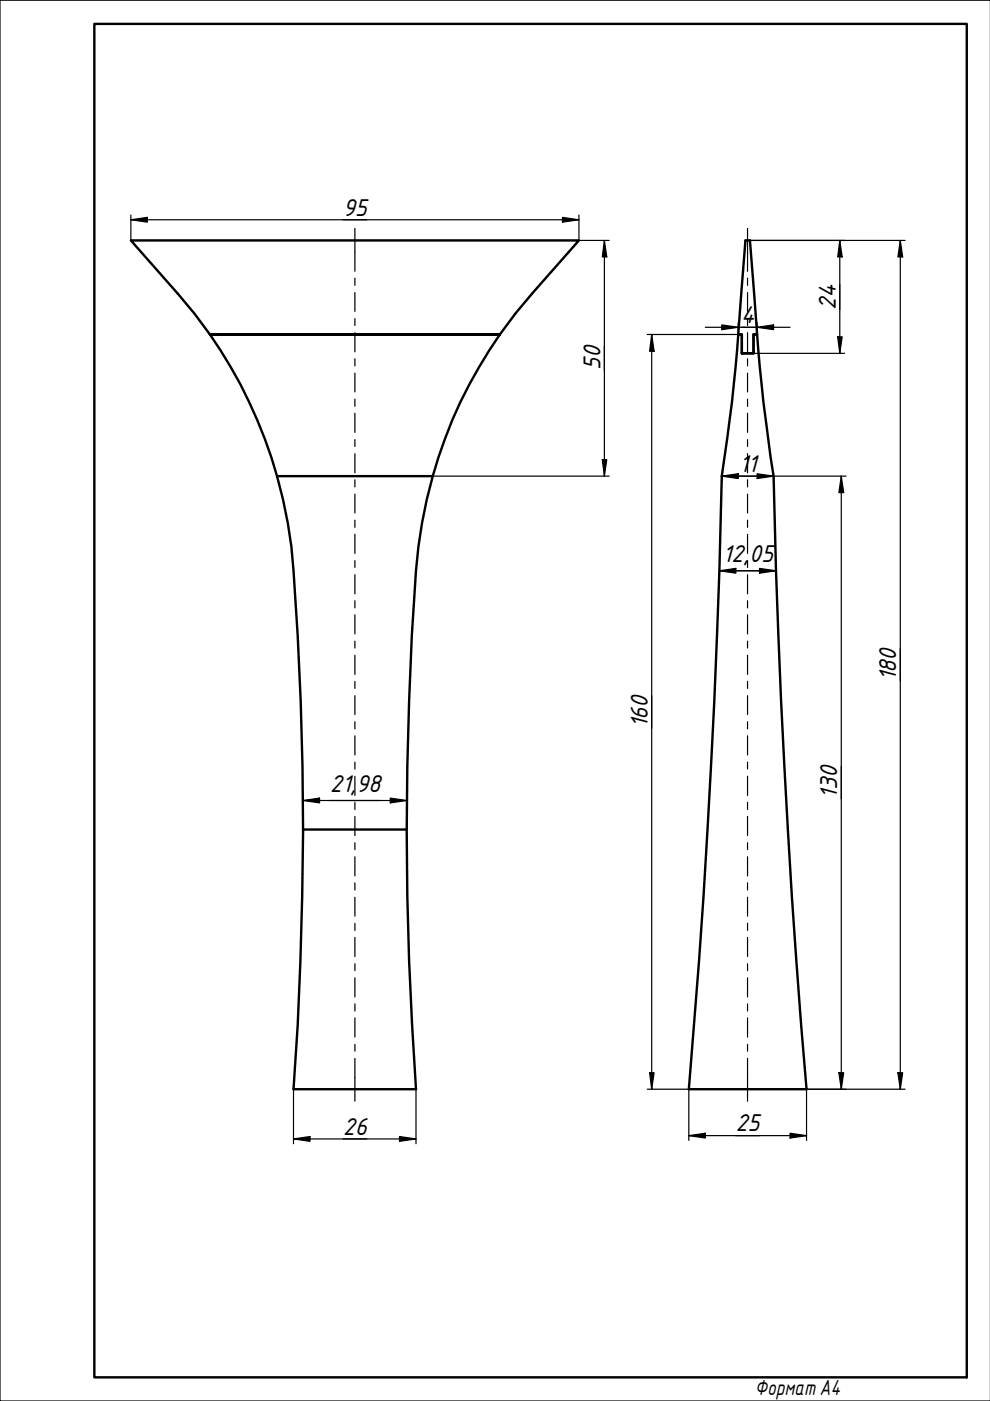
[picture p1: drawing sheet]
<svg xmlns="http://www.w3.org/2000/svg" width="210mm" height="297mm" viewBox="0 0 210 297" stroke-linecap="round" stroke-linejoin="round" font-family="sans-serif">
<path d="M158.1 51h.9l1.5 19.9h-.7v4h-2.5v-4h-.8zM106 70.9l3.3-4.4 3.5-4.3 9.9-11.2h-95l10 11.2a98.8 98.8 0 0 1 21 38.8M106 70.9a97 97 0 0 0-14.2 30.1M106 70.9h-61.5h61.5M156.5 70.9h.8v4h2.5v-4h.7a342.6 342.6 0 0 0 3.5 30.1 2020.7 2020.7 0 0 0 7 129.9h-25a2020.7 2020.7 0 0 0 7-129.9 342.6 342.6 0 0 0 3.5-30.1zM58.7 101a96.2 96.2 0 0 1 3.5 20 745.1 745.1 0 0 1 0 109.9h26a769.1 769.1 0 0 1 0-109.9 102.3 102.3 0 0 1 3.6-20M58.7 101h33.1" fill="none" stroke="#000" stroke-width=".51"/>
<path d="M210 0h-210v297h210" fill="none" stroke="#000" stroke-width=".25"/>
<path d="M20 5.1h185v286.9h-185z" fill="none" stroke="#000" stroke-width=".51"/>
<path d="M64.3 175.9h21.9" fill="none" stroke="#000" stroke-width=".51"/>
<g fill="none" stroke="#000" stroke-width=".25">
<path d="M75.2 48.4v9.1M75.2 59v1.5M158.5 48.4v9.1M158.5 59v1.5M75.2 62v4M75.2 67.5v1.5M75.2 70.5v4.1M75.2 76.1v1.5M75.2 79.1v4M158.5 62v4M158.5 67.5v1.5M158.5 70.5v4.1"/>
<path d="M158.5 76.1v1.5M158.5 79.1v4M75.2 84.6v1.6M75.2 87.6v4.1M75.2 93.2v1.5M75.2 96.2v4.1M158.5 84.6v1.6M158.5 87.6v4.1M158.5 93.2v1.5M158.5 96.2v4.1M75.2 101.7v1.5M75.2 104.8v4"/>
<path d="M75.2 110.3v1.5M75.2 113.3v4M75.2 118.9v1.4M158.5 101.7v1.5M158.5 104.8v4M158.5 110.3v1.5M158.5 113.3v4M158.5 118.9v1.4M75.2 121.8v4.1M75.2 127.4v1.5M75.2 130.4v4M75.2 135.9v1.5"/>
<path d="M75.2 138.9v4.1M158.5 121.8v4.1M158.5 127.4v1.5M158.5 130.4v4M158.5 135.9v1.5M158.5 138.9v4.1M75.2 144.4v1.6M75.2 147.5v4M75.2 153v1.5M75.2 156v4.1M158.5 144.4v1.6M158.5 147.5v4"/>
<path d="M158.5 153v1.5M158.5 156v4.1M75.2 161.6v1.5M75.2 164.6v4M75.2 170.1v1.5M75.2 173.1v4.1M75.2 178.7v1.4M158.5 161.6v1.5M158.5 164.6v4M158.5 170.1v1.5M158.5 173.1v4.1M158.5 178.7v1.4"/>
<path d="M75.2 181.7v4M75.2 187.2v1.5M75.2 190.2v4M75.2 195.8v1.5M75.2 198.7v4.1M158.5 181.7v4M158.5 187.2v1.5M158.5 190.2v4M158.5 195.8v1.5M158.5 198.7v4.1M75.2 204.3v1.5M75.2 207.3v4.1"/>
<path d="M75.2 212.8v1.6M75.2 215.8v4.1M158.5 204.3v1.5M158.5 207.3v4.1M158.5 212.8v1.6M158.5 215.8v4.1M75.2 221.4v1.5M75.2 224.4v9.1M158.5 221.4v1.5M158.5 224.4v9.1"/>
</g>
<g fill="none" stroke="#000" stroke-width=".25">
<path d="M27.7 46.6l3.5-.5v1zM27.7 46.6h95M27.7 45.6v5.4M119.3 46.1l3.4 .5-3.4 .5zM122.7 45.6v5.4h6.5M128.1 51l.6 3.5h-1zM128.1 51v50M159 51h32.9M178.1 51l.5 3.5h-1zM178.1 51v23.9M190.9 51l.5 3.5h-1zM190.9 51v179.9"/>
<path d="M138.2 70.9l.5 3.6h-1zM138.2 70.9v160M149.5 69.4h18M153 68.9l3.5 .5-3.5 .5zM156.5 68.4v2.5h-19.3M159.8 74.9h19.3M160.5 69.4l3.5-.5v1zM160.5 68.4v2.5M177.6 71.4h1l-.5 3.5zM127.7 97.5h1l-.6 3.5zM91.8 101h37.4M153 101l3.5-.6v1.1z"/>
<path d="M160.5 100.4l3.5 .6-3.5 .5zM164 101v1M178.4 101l.5 3.4h-1zM178.4 101v129.9M179.4 101h-26.4v1M152.5 121l3.5-.5v1zM152.5 121h12M152.5 121v1M161 120.5l3.5 .5-3.5 .5zM164.5 121v1M64.3 169.7l3.5-.5v1zM64.3 169.7h21.9"/>
<path d="M64.3 168.7v7.2M82.7 169.2l3.5 .5-3.5 .5zM86.2 168.7v7.2M62.2 230.9v11.6M88.2 230.9v11.6M137.2 230.9h8.8v10.9M137.7 227.4h1l-.5 3.5zM177.9 227.4h1l-.5 3.5zM190.4 227.4h1l-.5 3.5zM191.9 230.9h-20.9v10.9M62.2 241.5l3.5-.5v1zM62.2 241.5h26"/>
<path d="M84.7 241l3.5 .5-3.5 .5zM146 240.8l3.5-.5v1zM146 240.8h25M167.5 240.3l3.5 .5-3.5 .5z"/>
</g>
<g fill="#000">
<path d="M27.7 46.6l3.5-.5v1z" fill-rule="evenodd"/>
<path d="M119.3 46.1l3.4 .5-3.4 .5z" fill-rule="evenodd"/>
<path d="M128.1 51l.6 3.5h-1z" fill-rule="evenodd"/>
<path d="M178.1 51l.5 3.5h-1z" fill-rule="evenodd"/>
<path d="M190.9 51l.5 3.5h-1z" fill-rule="evenodd"/>
<path d="M138.2 70.9l.5 3.6h-1z" fill-rule="evenodd"/>
<path d="M153 68.9l3.5 .5-3.5 .5z" fill-rule="evenodd"/>
<path d="M160.5 69.4l3.5-.5v1z" fill-rule="evenodd"/>
<path d="M177.6 71.4h1l-.5 3.5z" fill-rule="evenodd"/>
<path d="M127.7 97.5h1l-.6 3.5z" fill-rule="evenodd"/>
<path d="M153 101l3.5-.6v1.1z" fill-rule="evenodd"/>
<path d="M160.5 100.4l3.5 .6-3.5 .5z" fill-rule="evenodd"/>
<path d="M178.4 101l.5 3.4h-1z" fill-rule="evenodd"/>
<path d="M152.5 121l3.5-.5v1z" fill-rule="evenodd"/>
<path d="M161 120.5l3.5 .5-3.5 .5z" fill-rule="evenodd"/>
<path d="M64.3 169.7l3.5-.5v1z" fill-rule="evenodd"/>
<path d="M82.7 169.2l3.5 .5-3.5 .5z" fill-rule="evenodd"/>
<path d="M137.7 227.4h1l-.5 3.5z" fill-rule="evenodd"/>
<path d="M177.9 227.4h1l-.5 3.5z" fill-rule="evenodd"/>
<path d="M190.4 227.4h1l-.5 3.5z" fill-rule="evenodd"/>
<path d="M62.2 241.5l3.5-.5v1z" fill-rule="evenodd"/>
<path d="M84.7 241l3.5 .5-3.5 .5z" fill-rule="evenodd"/>
<path d="M146 240.8l3.5-.5v1z" fill-rule="evenodd"/>
<path d="M167.5 240.3l3.5 .5-3.5 .5z" fill-rule="evenodd"/>
</g>
<g font-size="5">
<text x="72.7" y="45.7">95</text>
<text x="177.2" y="65.6" transform="rotate(-90 177.2 65.6)">24</text>
<text x="157.1" y="68.5">4</text>
<text x="127.3" y="78.5" transform="rotate(-90 127.3 78.5)">50</text>
<text x="156.7" y="100.1">1</text>
<text x="158.5" y="100.1">1</text>
<text x="153.2" y="119.2">12,05</text>
<text x="190" y="144.4" transform="rotate(-90 190 144.4)">180</text>
<text x="137.4" y="154.4" transform="rotate(-90 137.4 154.4)">160</text>
<text x="69.9" y="167.9">21,</text>
<text x="75.5" y="167.9">98</text>
<text x="177.5" y="169.4" transform="rotate(-90 177.5 169.4)">130</text>
<text x="156" y="239.9">25</text>
<text x="72.7" y="240.6">26</text>
</g>
<text font-size="4.4" x="160" y="295.7">Формат A4</text>
</svg>
